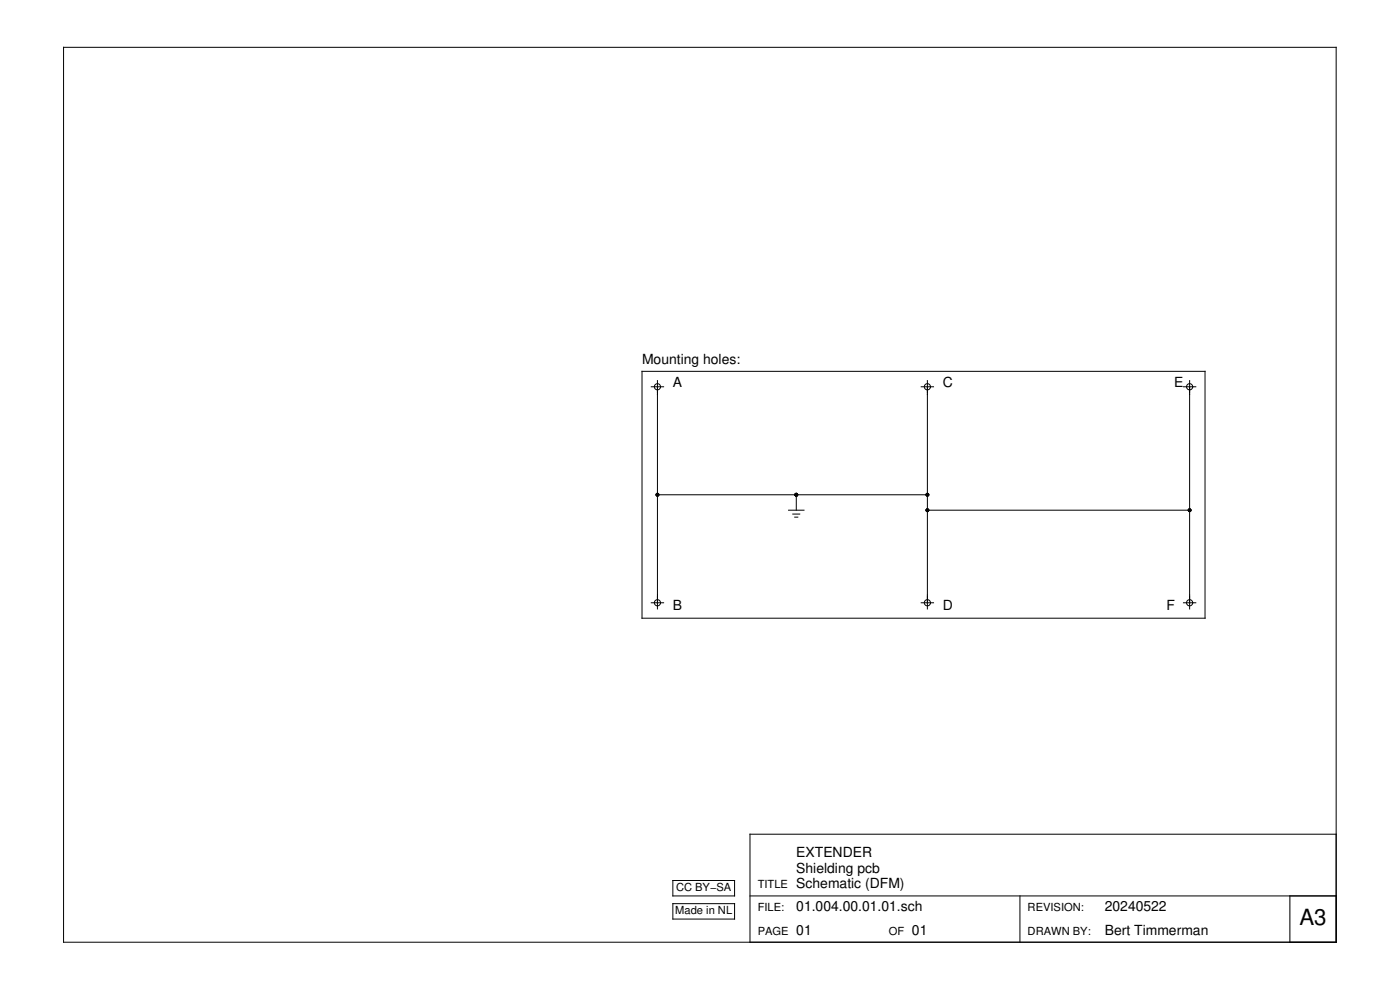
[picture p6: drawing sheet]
<svg xmlns="http://www.w3.org/2000/svg" width="420mm" height="297mm" viewBox="0 0 420 297" stroke-linecap="round" stroke-linejoin="round" font-family="sans-serif">
<g fill="none" stroke="#000" stroke-width=".3">
<path d="M19.1 14.2h381.9v268.5h-381.9zM192.7 111.4h169v74.1h-169zM195.5 116h3.7M197.3 114.2v68.5M276.5 116h3.7M278.3 114.2v68.5M355.2 116h3.7M357 114.2v68.5M197.3 148.4h81M236.7 153.1h4.6M237.9 154.2h2.1M238.5 155.2h.9"/>
<path d="M239 148.4v4.7M278.3 153.1h78.7M195.5 180.9h3.7M276.5 180.9h3.7M355.2 180.9h3.7M401 250.3h-175.9v32.4M201.9 264.2h18.6v4.6h-18.6zM201.9 271.1h18.6v4.7h-18.6zM225.1 268.8h175.9M306.1 268.8v13.9M387.1 268.8v13.9"/>
<circle cx="197.3" cy="116" r=".93"/>
<circle cx="278.3" cy="116" r=".93"/>
<circle cx="357" cy="116" r=".93"/>
<circle cx="197.3" cy="180.9" r=".93"/>
<circle cx="278.3" cy="180.9" r=".93"/>
<circle cx="357" cy="180.9" r=".93"/>
</g>
<g fill="#000">
<circle cx="197.3" cy="148.4" r=".58"/>
<circle cx="239" cy="148.4" r=".58"/>
<circle cx="278.3" cy="153.1" r=".58"/>
<circle cx="278.3" cy="148.4" r=".58"/>
<circle cx="357" cy="153.1" r=".58"/>
</g>
<text font-size="6.7" x="390" y="277.5">A3</text>
<g font-size="4.2">
<text x="192.7" y="109.1">Mounting holes:</text>
<text x="201.9" y="116">A</text>
<text x="282.9" y="116">C</text>
<text x="352.4" y="116">E</text>
<text x="201.9" y="183.2">B</text>
<text x="282.9" y="183.2">D</text>
<text x="350.1" y="183.2">F</text>
<text x="239" y="257.2">EXTENDER</text>
<text x="239" y="261.9">Shielding pcb</text>
<text x="239" y="266.5">Schematic (DFM)</text>
<text x="239" y="273.4">01.004.00.01.01.sch</text>
<text x="331.6" y="273.4">20240522</text>
<text x="239" y="280.4">01</text>
<text x="273.7" y="280.4">01</text>
<text x="331.6" y="280.4">Bert Timmerman</text>
</g>
<g font-size="3.3">
<text x="202.9" y="267.4">CC BY−SA</text>
<text x="227.4" y="266.5">TITLE</text>
<text x="202.6" y="274.3">Made in NL</text>
<text x="227.4" y="273.4">FILE:</text>
<text x="308.4" y="273.4">REVISION:</text>
<text x="227.4" y="280.4">PAGE</text>
<text x="266.7" y="280.4">OF</text>
<text x="308.4" y="280.4">DRAWN BY:</text>
</g>
</svg>
